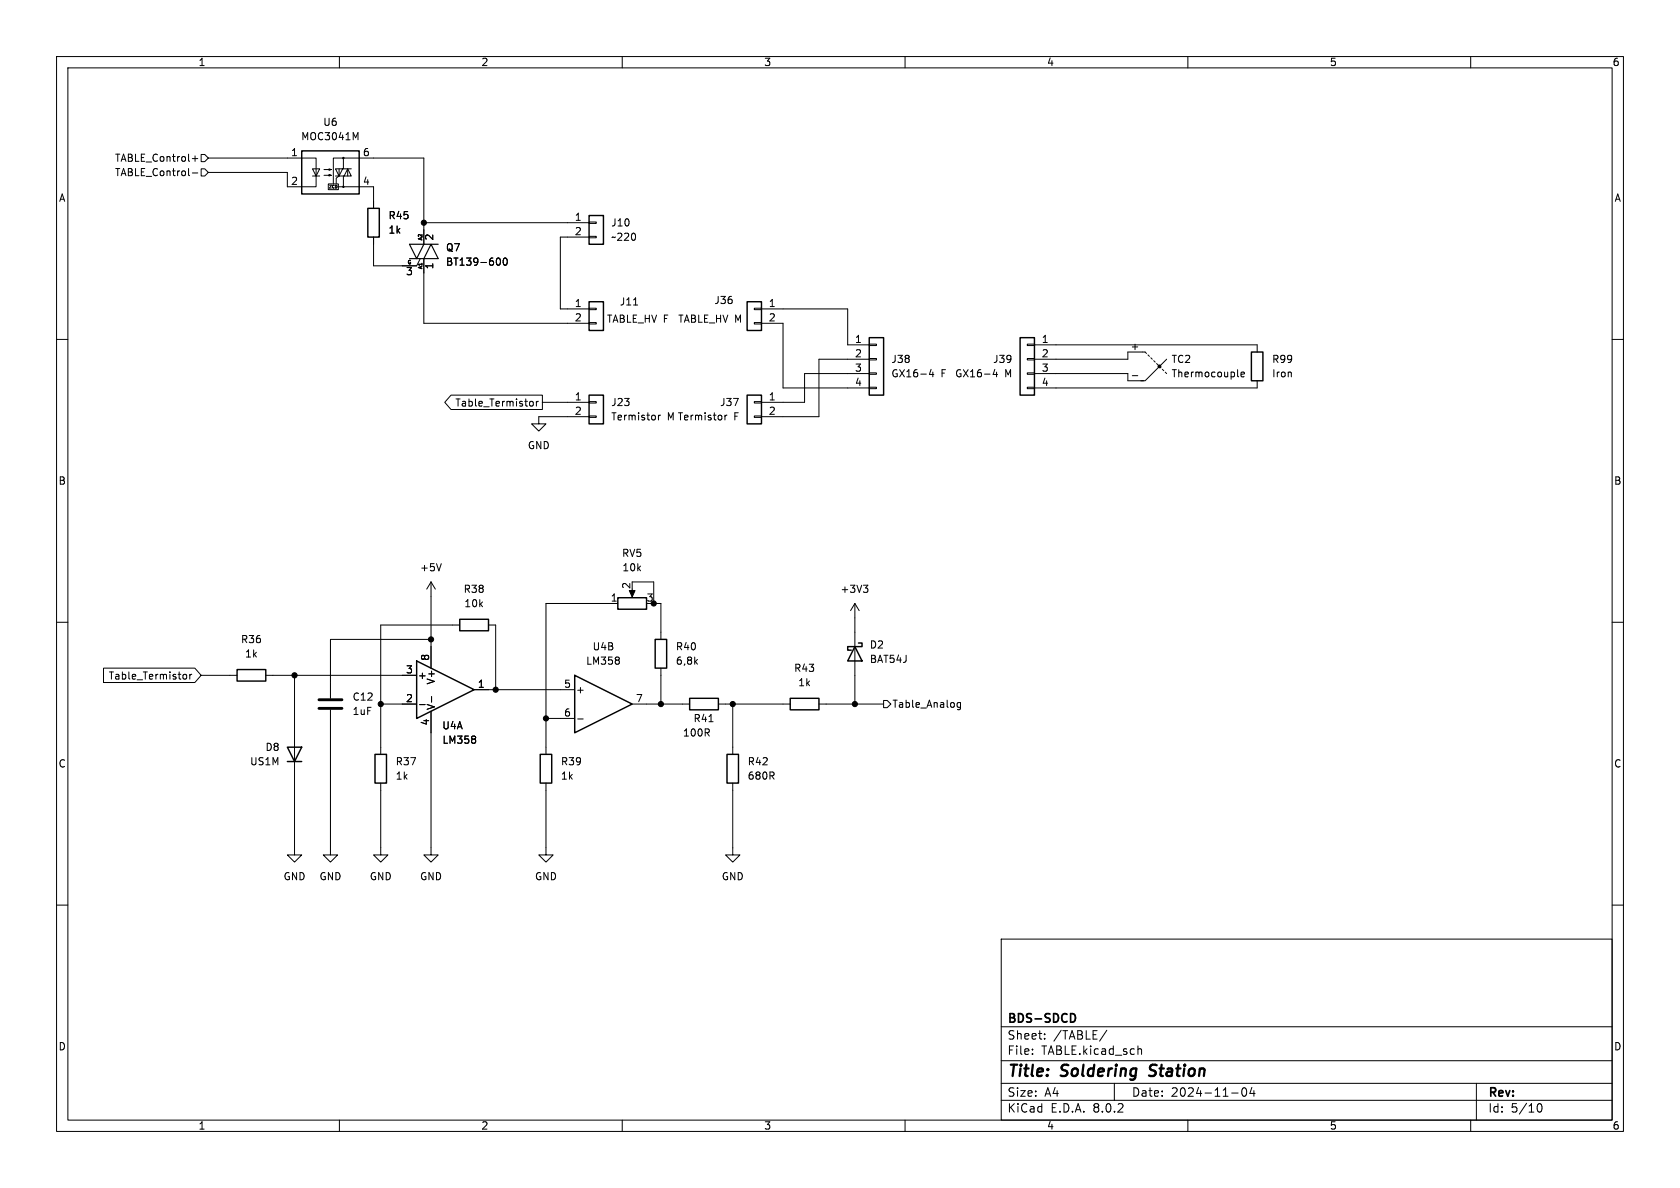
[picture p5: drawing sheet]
<svg xmlns="http://www.w3.org/2000/svg" width="297mm" height="210mm" viewBox="0 0 297 210" stroke-linecap="round" stroke-linejoin="round" font-family="sans-serif">
<g fill="none" stroke="#000" stroke-width=".18">
<path d="M10 10h277v190h-277zM12 12h273v186h-273zM60 10v2M110 10v2M160 10v2M210 10v2M260 10v2M34 30.6h1M34 28h1M34.5 27.6v.9M35.6 29.8h.6l.6 .7-.6 .6h-.6zM35.6 27.3h.6l.6 .6-.6 .7h-.6z"/>
<path d="M36.8 27.9h19.1v5.1h-5.1v-2.5h-14M55.2 29.8h1.3l-.6 1.3zM55.2 31.1h1.3M57.3 31h1.2l-.3 .1v-.2l.3 .1M57.3 30h1.2l-.3 .1v-.3l.3 .2M58 32.5h1.8v1h-1.8zM59.3 31.1h2.8l-.6-1.3-.7 1.3M59.8 33h.9M59.9 29.8v1.3l-.5 .4v1M60.6 29.8l-.7 1.3-.6-1.3h2.8M60.7 31.1v1.9h5.3v3.8M60.7 29.8v-1.9h14.2v15.3"/>
<path d="M60.7 27.9h-1.8v4.6M61.5 29.8v1.3M62.9 24.3l.4-.9v1.3M74.9 39.4h29.2M104.1 39.2h1.3v.3h-1.3zM10 60h2M66 41.9v5.1h7.7l.6-1.3M74.9 45.7v11.5h29.2M88 45.6a.68 .68 0 0 1 .5 .6 .68 .68 0 0 1-.5 .7M89.1 45.7l.2-.1a.68 .68 0 0 1 .4 .6 .68 .68 0 0 1-.4 .7l-.2-.1-.1-.4zM104.1 57h1.3v.3h-1.3zM104.1 54.5h1.3v.2h-1.3z"/>
<path d="M104.1 41.8h1.3v.2h-1.3zM104.1 41.9h-5v12.7h5M112 53.9h.7M133.3 57h1.3v.3h-1.3zM133.3 54.5h1.3v.2h-1.3zM134.6 54.6h15.3v6.4h3.8M134.6 57.2h3.8v11.4h15.3M285 60h2M79.7 69.8h16.2v2.6h-16.2l-1.1-1.3zM93.9 70.9l.3 .1 .1 .2-.1 .5-.3 .1M94.8 70.9v.9M95.2 70.9l-.4 .3"/>
<path d="M95.9 71.1h8.2M104.1 73.5h1.3v.3h-1.3zM104.1 71h1.3v.2h-1.3zM104.1 73.7h-8.9v1.2h1.3l-1.3 1.3-1.2-1.3h1.2M116.4 73.4v.8M116.8 73.4l-.4 .2M128.2 73.4v.8M128.5 73.4l-.3 .2M133.3 73.5h1.3v.3h-1.3zM133.3 71h1.3v.2h-1.3zM153.7 68.5h1.2v.2h-1.2zM153.7 65.9h1.2v.3h-1.2z"/>
<path d="M153.7 63.4h1.2v.2h-1.2zM153.7 60.8h1.2v.3h-1.2zM153.7 63.5h-8.9v10.2h-10.2M153.7 66h-11.5v5.1h-7.6M164.6 65.3l-.3 .9h.8M164.9 65.8v.8M175.9 65.3l-.3 .9h.8M176.2 65.8v.8M181.6 68.5h1.3v.2h-1.3zM181.6 65.9h1.3v.3h-1.3zM181.6 63.4h1.3v.2h-1.3zM181.6 60.8h1.3v.3h-1.3z"/>
<path d="M182.9 61h39.3v1.2M182.9 66h16.5v1.3h2.8M200.2 66.4h.9M202.7 62.5l-.3-.3h-3v1.3h-16.5M202.9 62.7l.3 .3M203.5 63.2l.2 .3M204 63.8l.2 .2M204.5 64.3l.2 .2M205 64.8l.2 .2M205.5 65.3l.2 .2M206 65.8l.2 .2M206.2 63.5l-3.8 3.8h-.7"/>
<path d="M218.9 66.6h.1M219.4 66.2l.6-.1-.1-.3h-.3l-.2 .2 .1 .6h.4M222.2 67.3v1.3h-39.3M78 99.6l-.4 1.3M10 110h2M18.3 118.1h16.1l1.2 1.3-1.2 1.3h-16.1zM32.6 119.2l.3 .1 .1 .1-.1 .5-.3 .2M33.5 119.2v.9M33.9 119.2l-.4 .2M35.6 119.4h6.3M47 119.4h26.7M52.1 119.4v31.7h1.2l-1.2 1.3-1.3-1.3h1.3"/>
<path d="M76.2 113h-17.8v10.4M76.2 102.9l-.8 1.2M76.2 102.9v15.2M76.2 102.9l.8 1.2M81.3 110.5h-14v22.9M86.4 110.5h1.2v11.4M109.2 106.7h-12.7v26.7M109.4 116.3v.3M109.4 116.8v.5M111.8 104.1v1.1M111.8 102.9h3.8v3.8h1.2v6.3M116.8 118.1v6.4"/>
<path d="M151.1 106.7v17.8M151.1 106.7l-.7 1.3M151.1 106.7l.8 1.3M152.6 103.4h.8l-.4 .5M153.2 103.9l.2 .3v.3l-.2 .2M285 110h2M58.4 125.5v25.6h1.3l-1.3 1.3-1.3-1.3h1.3M67.3 138.4v12.7h1.3l-1.3 1.3-1.3-1.3h1.3M67.3 124.5h6.4M74.2 124.6h1M76.2 125.7v25.4h1.3l-1.3 1.3-1.3-1.3h1.3M76.3 123.1v1"/>
<path d="M83.8 121.9h17.8M84 130.2v.3M84 130.8v.5M96.5 138.4v12.7h1.3l-1.3 1.3-1.3-1.3h1.3M96.5 127h5.1M102.1 127.1h1M111.8 124.5h10.1M125.3 127.6h.8M127 124.5h12.7M129.5 138.4v12.7h1.3l-1.3 1.3-1.2-1.3h1.2M129.5 124.5v8.9M144.8 124.5h11.4"/>
<path d="M156.2 123.8h.6l.7 .7-.7 .6h-.6zM169.8 124.2v1l-.2 .3-.3-.1M169.8 124.3l-.4-.1-.2 .2 .1 .6h.5M10 160h2M285 160h2M177 166h108v32h-108zM60 198v2M110 198v2M160 198v2M177 194.5h108M177 191.5h108M177 187.5h108"/>
<path d="M177 181.5h108M182.5 186.3v.1M182.5 185.5v.1M184.7 183.6v.1M184.7 182.8v.1M195.7 182.1l-1.3 2M197 191.5v3M201.2 184.9v1.5M201.2 185.5l.2-.1 .3 .1 .1 .9M210 198v2M217.7 193.2h1.2M219.7 192.4l.2-.1a.81 .81 0 0 1 .6 .6 .81 .81 0 0 1-.3 .8l-.2 .1a.81 .81 0 0 1-.3-1.4z"/>
<path d="M221.3 192.2l-.3 1.1h.9M221.7 192.8v1M260 198v2M261 191.5v6.5M271.7 195.7l.2-.5 .2-.1a.8 .8 0 0 1 .5 .7 .8 .8 0 0 1-.5 .8l-.2-.1-.2-.5"/>
<circle cx="60.7" cy="33" r=".13"/>
<circle cx="60.7" cy="27.9" r=".13"/>
</g>
<path d="M203.1 190.1l.3 .1M203.4 188.4l-.1 .2 .1 .4" fill="none" stroke="#000" stroke-width=".4"/>
<path d="M189.6 179.2a.81 .81 0 0 1 .5 .7 .81 .81 0 0 1-.5 .8" fill="none" stroke="#000" stroke-width=".3"/>
<g fill="none" stroke="#000" stroke-width=".25">
<path d="M53.3 26.7h10.2v7.6h-10.2zM65 36.8h2.1v5.1h-2.1zM104.1 38.1h2.6v5.1h-2.6zM104.1 53.3h2.6v5.1h-2.6zM132.1 53.3h2.5v5.1h-2.5zM153.7 59.7h2.5v10.2h-2.5zM180.3 59.7h2.6v10.2h-2.6zM104.1 69.9h2.6v5h-2.6zM132.1 69.9h2.5v5h-2.5zM221.2 62.2h2.1v5.1h-2.1zM41.9 118.4h5.1v2h-5.1zM73.7 116.8l10.1 5.1-10.1 5.1z"/>
<path d="M81.3 109.5h5.1v2h-5.1zM101.6 119.4l10.2 5.1-10.2 5zM109.2 105.7h5.1v2h-5.1zM115.8 113h2.1v5.1h-2.1zM151.1 114.3l1.3 2.5h-2.5zM151.8 113.7h.6v.6h-2.5v.6h.6M50.8 132.1h2.5l-1.2 2.5zM50.8 134.6h2.5M66.3 133.4h2v5h-2zM95.5 133.4h2v5h-2zM121.9 123.4h5.1v2.1h-5.1zM128.5 133.4h2.1v5h-2.1z"/>
<path d="M139.7 123.4h5.1v2.1h-5.1z"/>
</g>
<path d="M56.4 125.2h4.1M56.4 123.7h4.1" fill="none" stroke="#000" stroke-width=".51"/>
<g fill="#000" stroke="#000" stroke-width=".18">
<path d="M111.3 104.4h1l-.5 1.1z"/>
<circle cx="74.9" cy="39.4" r=".46"/>
<circle cx="205" cy="64.8" r=".25"/>
<circle cx="52.1" cy="119.4" r=".46"/>
<circle cx="76.2" cy="113" r=".46"/>
<circle cx="115.6" cy="106.7" r=".46"/>
<circle cx="67.3" cy="124.5" r=".46"/>
<circle cx="87.6" cy="121.9" r=".46"/>
<circle cx="96.5" cy="127" r=".46"/>
<circle cx="116.8" cy="124.5" r=".46"/>
<circle cx="129.5" cy="124.5" r=".46"/>
<circle cx="151.1" cy="124.5" r=".46"/>
</g>
<path d="M72.4 45.7h5.1l-1.3-2.5-1.3 2.5M74.9 43.2l-1.2 2.5-1.3-2.5h5.1" fill="none" stroke="#000" stroke-width=".2"/>
<g font-size="2.8">
<text x="178" y="190.9">Title:</text>
<text x="187.7" y="190.9">Soldering</text>
<text x="204.1" y="190.9">Station</text>
</g>
<g font-size="2.1">
<text x="178" y="184">Sheet:</text>
<text x="178" y="181.2">BDS-SDCD</text>
<text x="186.2" y="184">/TABLE/</text>
<text x="178" y="186.7">File:</text>
<text x="184.1" y="186.7">TABLE.kicad_sch</text>
<text x="178" y="196.9">KiCad</text>
<text x="178" y="194.1">Size:</text>
<text x="184.7" y="194.1">A4</text>
<text x="185.7" y="196.9">E.D.A.</text>
<text x="193.3" y="196.9">8.0.2</text>
<text x="200" y="194.1">Date:</text>
<text x="207" y="194.1">2024-11-04</text>
<text x="263" y="194.3">Rev:</text>
<text x="263" y="196.9">Id:</text>
<text x="267.1" y="196.9">5/10</text>
</g>
<g font-size="1.8">
<text x="35" y="11.9">1</text>
<text x="85" y="11.9">2</text>
<text x="135" y="11.9">3</text>
<text x="185" y="11.9">4</text>
<text x="235" y="11.9">5</text>
<text x="285" y="11.9">6</text>
<text x="57" y="22.5">U6</text>
<text x="20.2" y="28.8">TABLE_Control+</text>
<text x="51.4" y="27.7">1</text>
<text x="53.1" y="25">MOC3041M</text>
<text x="64.1" y="27.7">6</text>
<text x="10.3" y="35.9">A</text>
<text x="20.2" y="31.3">TABLE_Control-</text>
<text x="51.4" y="32.8">2</text>
<text x="64.1" y="32.8">4</text>
<text x="285.3" y="35.9">A</text>
<text x="68.6" y="39">R45</text>
<text x="68.6" y="41.5">1k</text>
<text x="101.5" y="39.1">1</text>
<text x="101.5" y="41.7">2</text>
<text x="108" y="40.2">J10</text>
<text x="76.9" y="47.7" transform="rotate(-90 76.9 47.7)">1</text>
<text x="76.9" y="42.6" transform="rotate(-90 76.9 42.6)">2</text>
<text x="78.7" y="44.6">Q7</text>
<text x="78.7" y="47.2">BT139-600</text>
<text x="108" y="42.8">~220</text>
<text x="71.7" y="49">3</text>
<text x="126.2" y="53.9">J36</text>
<text x="101.5" y="54.4">1</text>
<text x="101.5" y="56.9">2</text>
<text x="107.2" y="57.3">TABLE_HV F</text>
<text x="109.5" y="54.2">J11</text>
<text x="119.8" y="57.3">TABLE_HV M</text>
<text x="135.8" y="54.4">1</text>
<text x="135.8" y="56.9">2</text>
<text x="151.1" y="60.7">1</text>
<text x="151.1" y="63.2">2</text>
<text x="151.1" y="65.8">3</text>
<text x="157.5" y="64.4">J38</text>
<text x="175.5" y="64.4">J39</text>
<text x="184.1" y="60.7">1</text>
<text x="184.1" y="63.2">2</text>
<text x="184.1" y="65.8">3</text>
<text x="199.8" y="62">+</text>
<text x="207" y="64.4">TC2</text>
<text x="224.8" y="64.4">R99</text>
<text x="101.5" y="70.9">1</text>
<text x="108" y="72">J23</text>
<text x="127.2" y="72">J37</text>
<text x="135.8" y="70.9">1</text>
<text x="151.1" y="68.3">4</text>
<text x="157.5" y="66.9">GX16-4</text>
<text x="166.3" y="66.9">F</text>
<text x="168.8" y="66.9">GX16-4</text>
<text x="177.6" y="66.9">M</text>
<text x="184.1" y="68.3">4</text>
<text x="207" y="66.9">Thermocouple</text>
<text x="224.8" y="66.9">Iron</text>
<text x="80.4" y="72.1">Table_Termistor</text>
<text x="101.5" y="73.4">2</text>
<text x="108" y="74.5">Termistor</text>
<text x="118" y="74.5">MTermistor</text>
<text x="129.7" y="74.5">F</text>
<text x="135.8" y="73.4">2</text>
<text x="93.2" y="79.6">GND</text>
<text x="10.3" y="85.9">B</text>
<text x="285.3" y="85.9">B</text>
<text x="74.2" y="101.2">+5V</text>
<text x="109.9" y="98.7">RV5</text>
<text x="109.9" y="101.2">10k</text>
<text x="81.9" y="105">R38</text>
<text x="82" y="107.5">10k</text>
<text x="107.9" y="106.4">1</text>
<text x="111.5" y="104.2" transform="rotate(-90 111.5 104.2)">2</text>
<text x="114.2" y="106.4">3</text>
<text x="148.5" y="105">+3V3</text>
<text x="42.5" y="113.9">R36</text>
<text x="43.2" y="116.4">1k</text>
<text x="71.7" y="119.1">3</text>
<text x="75.9" y="116.9" transform="rotate(-90 75.9 116.9)">8</text>
<text x="103.5" y="117.7">LM358</text>
<text x="104.7" y="115.2">U4B</text>
<text x="119.4" y="117.7">6,8k</text>
<text x="119.4" y="115.2">R40</text>
<text x="140.3" y="119">R43</text>
<text x="153.7" y="114.8">D2</text>
<text x="153.7" y="117.4">BAT54J</text>
<text x="19.1" y="120.3">Table_Termistor</text>
<text x="62.2" y="124.1">C12</text>
<text x="71.7" y="124.2">2</text>
<text x="73.8" y="120.2">+</text>
<text x="77.1" y="125.6" transform="rotate(-90 77.1 125.6)">V-</text>
<text x="77.1" y="121.1" transform="rotate(-90 77.1 121.1)">V+</text>
<text x="84.4" y="121.7">1</text>
<text x="99.6" y="121.7">5</text>
<text x="101.7" y="122.8">+</text>
<text x="112.3" y="124.2">7</text>
<text x="141" y="121.5">1k</text>
<text x="157.7" y="125.3">Table_Analog</text>
<text x="62.2" y="126.6">1uF</text>
<text x="75.9" y="128.3" transform="rotate(-90 75.9 128.3)">4</text>
<text x="78.1" y="129.1">U4A</text>
<text x="78.1" y="131.7">LM358</text>
<text x="99.6" y="126.7">6</text>
<text x="120.6" y="130.4">100R</text>
<text x="122.5" y="127.9">R41</text>
<text x="10.3" y="135.9">C</text>
<text x="44.1" y="135.5">US1M</text>
<text x="46.8" y="132.9">D8</text>
<text x="69.9" y="135.5">R37</text>
<text x="99.1" y="135.5">R39</text>
<text x="132.1" y="135.5">R42</text>
<text x="285.3" y="135.9">C</text>
<text x="69.9" y="138">1k</text>
<text x="99.1" y="138">1k</text>
<text x="132.1" y="138">680R</text>
<text x="50" y="155.8">GND</text>
<text x="56.4" y="155.8">GND</text>
<text x="65.3" y="155.8">GND</text>
<text x="74.2" y="155.8">GND</text>
<text x="94.5" y="155.8">GND</text>
<text x="127.5" y="155.8">GND</text>
<text x="10.3" y="185.9">D</text>
<text x="285.3" y="185.9">D</text>
<text x="35" y="199.9">1</text>
<text x="85" y="199.9">2</text>
<text x="135" y="199.9">3</text>
<text x="185" y="199.9">4</text>
<text x="235" y="199.9">5</text>
<text x="285" y="199.9">6</text>
</g>
<g font-size=".9">
<text x="71.9" y="46.7">G</text>
<text x="74.7" y="47.7" transform="rotate(-90 74.7 47.7)">A1</text>
<text x="74.7" y="42.6" transform="rotate(-90 74.7 42.6)">A2</text>
</g>
<text font-size=".7" x="58" y="33.5">ZCD</text>
</svg>
